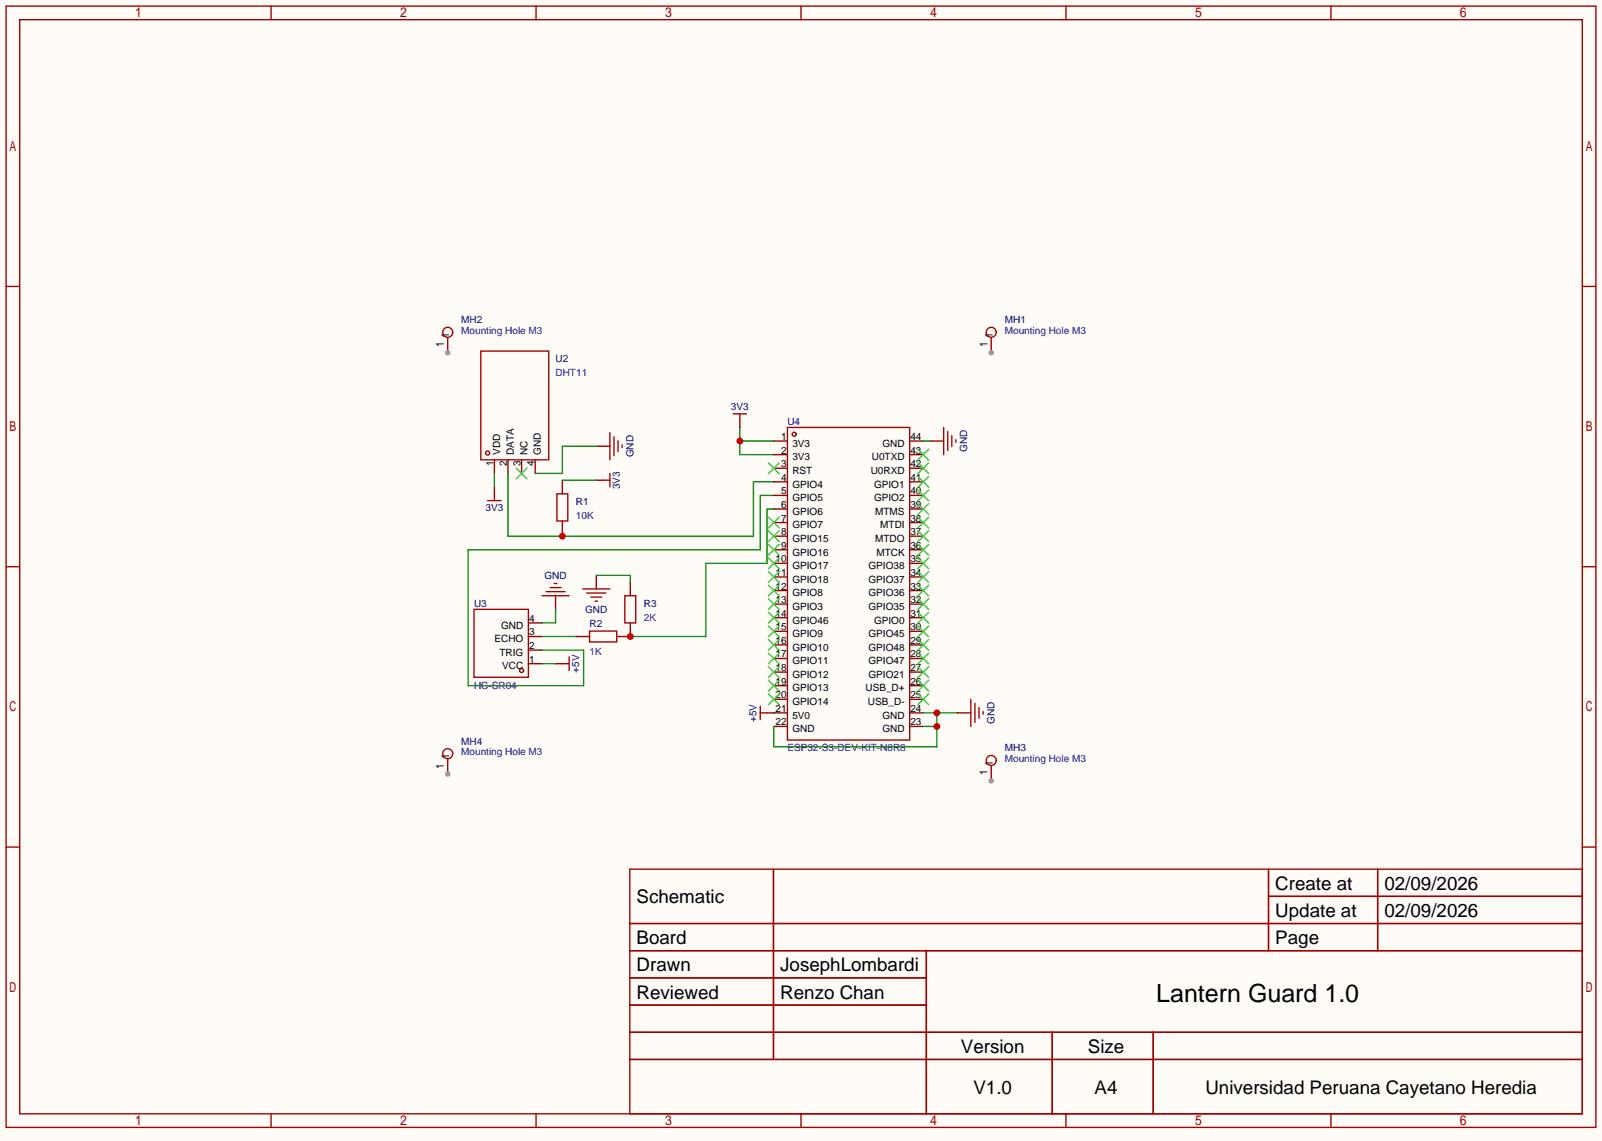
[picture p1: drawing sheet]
<svg xmlns="http://www.w3.org/2000/svg" width="299mm" height="213mm" viewBox="0 0 299 213" stroke-linecap="round" stroke-linejoin="round" font-family="sans-serif">
<path d="M0 0h299.5v213.2h-299.5z" fill="#fffcf7"/>
<g fill="none" stroke="#a10000" stroke-width=".25">
<path d="M1.1 1.1h297.2v209.6h-297.2zM3.7 3.7h292.1v204.5h-292.1zM50.7 1.1v2.6M100.2 1.1v2.6M149.7 1.1v2.6M199.3 1.1v2.6M248.8 1.1v2.6M1.1 53.5h2.6M295.8 53.5h2.5M89.9 65.6h12.7v20.3h-12.7zM104.1 92.3h2v5.1h-2zM1.1 105.9h2.6"/>
<path d="M88.6 113.9h10.2v12.7h-10.2zM295.8 105.9h2.5M1.1 158.3h2.6M295.8 158.3h2.5M117.7 162.4h178.1v45.8h-178.1zM117.7 172.6h178.1M117.7 177.7h178.1M144.6 162.4v35.6M173.2 177.7v30.5M237.1 162.4v15.3M237.1 167.5h58.7M257.5 162.4v15.3"/>
<path d="M117.7 182.8h55.5M117.7 192.9h178.1M117.7 187.8h55.5M117.7 198h178.1M196.7 192.9v15.3M215.6 192.9v15.3M50.7 208.2v2.5M100.2 208.2v2.5M149.7 208.2v2.5M199.3 208.2v2.5M248.8 208.2v2.5"/>
<circle cx="91.2" cy="84.7" r=".38"/>
<circle cx="97.5" cy="125.3" r=".38"/>
</g>
<path d="M92.4 85.9v2.6M95 85.9v2.6M97.5 85.9v2.6M100 85.9v2.6M105.1 89.7v2.6M105.1 97.4v2.5M98.8 119h2.5M98.8 116.4h2.5M98.8 124h2.5M98.8 121.5h2.5" fill="none" stroke="#870000" stroke-width=".25"/>
<path d="M96.5 87.5l2 2M98.5 87.5l-2 2" fill="none" stroke="#3c3" stroke-width=".25"/>
<path d="M95 88.5v11.7h45.8v-10.2h3.9M105.1 99.9v.3" fill="none" stroke="#008700" stroke-width=".25"/>
<circle cx="105.1" cy="100.2" r=".64" fill="#c00"/>
<path d="M92.4 88.5v2.5M105.1 89.7h6.4M111.5 83.4h-6.4v5.1h-5.1M144.7 92.6h-2.6v10.1h-54.6v25.4h21.6v-6.6h-7.8M144.7 95.1h-1.3v10.2h-11.4v13.7h-14.2M101.3 119h6.4M103.8 113.9v2.5h-2.5M111.5 107.5h6.3v1.3M101.3 124h2.5" fill="none" stroke="#008700" stroke-width=".25"/>
<path d="M92.4 91v1.3M111.5 83.4h2.5M111.5 89.7h1.2M103.8 111.3v2.6M107.7 119h2.5M111.5 107.5v2.6M117.8 116.4v2.6h-2.5M117.8 108.8v2.5M103.8 124h1.3" fill="none" stroke="#870000" stroke-width=".25"/>
<g fill="none" stroke="#a10000" stroke-width=".25">
<path d="M91.1 93.6h2.6M92.4 92.3v1.3M112.7 89.7h1.3M114 80.9v5M114 88.5v2.5M114.8 81.6v3.6M115.5 82.4v2M116.3 83.1v.5M101.3 111.3h5.1M102.1 110.6h3.5M102.8 109.8h2.1M103.6 109h.5"/>
<path d="M108.9 110.1h5.1M109.7 110.8h3.5M110.2 117.9h5.1v2.1h-5.1zM110.5 111.6h2M111.2 112.3h.5M116.8 111.3h2v5.1h-2zM105.1 124h1.3M106.4 122.8v2.5"/>
</g>
<circle cx="117.8" cy="119" r=".64" fill="#c00"/>
<path d="M138.3 79.9v5.1h6.4M138.3 82.4h6.4" fill="none" stroke="#008700" stroke-width=".25"/>
<circle cx="138.3" cy="82.4" r=".63" fill="#c00"/>
<g fill="none" stroke="#870000" stroke-width=".25">
<path d="M138.3 78.6v1.3M144.7 82.4h2.5M144.7 85h2.5M144.7 87.5h2.5M144.7 90h2.5M144.7 92.6h2.5M144.7 95.1h2.5M144.7 97.7h2.5M170.1 82.4h2.5M170.1 85h2.5M170.1 87.5h2.5M170.1 90h2.5"/>
<path d="M170.1 92.6h2.5M170.1 95.1h2.5M170.1 97.7h2.5M173.9 82.4h2.5M144.7 100.2h2.5M144.7 102.7h2.5M144.7 105.3h2.5M144.7 107.8h2.5M144.7 110.4h2.5M144.7 112.9h2.5M144.7 115.4h2.5M144.7 118h2.5"/>
<path d="M170.1 100.2h2.5M170.1 102.7h2.5M170.1 105.3h2.5M170.1 107.8h2.5M170.1 110.4h2.5M170.1 112.9h2.5M170.1 115.4h2.5M170.1 118h2.5M143.4 133.2h3.8M144.7 120.5h2.5M144.7 123.1h2.5M144.7 125.6h2.5"/>
<path d="M144.7 128.1h2.5M144.7 130.7h2.5M144.7 135.8h2.5M170.1 120.5h2.5M170.1 123.1h2.5M170.1 125.6h2.5M170.1 128.1h2.5M170.1 130.7h2.5M170.1 133.2h2.5M170.1 135.8h2.5"/>
</g>
<g fill="none" stroke="#a10000" stroke-width=".25">
<path d="M137 77.3h2.6M138.3 77.3v1.3M147.2 79.9h22.9v58.4h-22.9zM176.4 79.9v5.1M177.2 80.6v3.6M177.9 81.4v2M178.7 82.2v.5M142.1 132v2.5M142.1 133.2h1.3"/>
<circle cx="148.5" cy="81.2" r=".38"/>
</g>
<g fill="none" stroke="#3c3" stroke-width=".25">
<path d="M143.6 86.5l2.1 2M143.6 96.6l2.1 2.1M143.6 99.2l2.1 2M145.7 86.5l-2.1 2M145.7 96.6l-2.1 2.1M145.7 99.2l-2.1 2M171.6 99.2l2 2M171.6 96.6l2 2.1M171.6 94.1l2 2M171.6 91.6l2 2M171.6 89l2 2.1M171.6 86.5l2 2"/>
<path d="M171.6 83.9l2 2.1M173.6 83.9l-2 2.1M173.6 86.5l-2 2M173.6 89l-2 2.1M173.6 94.1l-2 2M173.6 96.6l-2 2.1M173.6 99.2l-2 2M173.6 91.6l-2 2M143.6 101.7l2.1 2.1M143.6 104.3l2.1 2M143.6 106.8l2.1 2M143.6 109.3l2.1 2.1"/>
<path d="M143.6 111.9l2.1 2M143.6 114.4l2.1 2.1M143.6 117l2.1 2M143.6 119.5l2.1 2M145.7 101.7l-2.1 2.1M145.7 104.3l-2.1 2M145.7 106.8l-2.1 2M145.7 109.3l-2.1 2.1M145.7 111.9l-2.1 2M145.7 114.4l-2.1 2.1M145.7 117l-2.1 2M145.7 119.5l-2.1 2"/>
<path d="M171.6 119.5l2 2M171.6 117l2 2M171.6 114.4l2 2.1M171.6 111.9l2 2M171.6 109.3l2 2.1M171.6 106.8l2 2M171.6 104.3l2 2M171.6 101.7l2 2.1M173.6 101.7l-2 2.1M173.6 119.5l-2 2M173.6 117l-2 2M173.6 114.4l-2 2.1"/>
<path d="M173.6 111.9l-2 2M173.6 109.3l-2 2.1M173.6 106.8l-2 2M173.6 104.3l-2 2M143.6 122l2.1 2.1M143.6 124.6l2.1 2M143.6 127.1l2.1 2.1M143.6 129.7l2.1 2M145.7 122l-2.1 2.1M145.7 124.6l-2.1 2M145.7 127.1l-2.1 2.1M145.7 129.7l-2.1 2"/>
<path d="M171.6 129.7l2 2M171.6 127.1l2 2.1M171.6 124.6l2 2M171.6 122l2 2.1M173.6 129.7l-2 2M173.6 127.1l-2 2.1M173.6 124.6l-2 2M173.6 122l-2 2.1"/>
</g>
<path d="M172.6 82.4h1.3M144.7 133.2h.1M172.6 133.2h6.3M172.6 135.8h2.5M175.1 133.2v6.4h-30.4v-3.8" fill="none" stroke="#008700" stroke-width=".25"/>
<g fill="#c00">
<circle cx="175.1" cy="133.2" r=".63"/>
<circle cx="175.1" cy="135.8" r=".63"/>
</g>
<path d="M185.3 63.1v2.8M178.9 133.2h2.6" fill="none" stroke="#870000" stroke-width=".25"/>
<path d="M181.5 130.7v5.1M182.2 131.4v3.6M183 132.2v2M183.8 133v.5" fill="none" stroke="#a10000" stroke-width=".25"/>
<circle cx="185.3" cy="65.9" r=".51" fill="#999"/>
<circle cx="185.3" cy="62.1" r=".93" fill="none" stroke="#a10000" stroke-width=".25"/>
<path d="M83.7 63.1v2.8" fill="none" stroke="#870000" stroke-width=".25"/>
<circle cx="83.7" cy="65.9" r=".51" fill="#999"/>
<circle cx="83.7" cy="62.1" r=".93" fill="none" stroke="#a10000" stroke-width=".25"/>
<path d="M185.3 143.1v2.8" fill="none" stroke="#870000" stroke-width=".25"/>
<circle cx="185.3" cy="145.9" r=".51" fill="#999"/>
<circle cx="185.3" cy="142.1" r=".93" fill="none" stroke="#a10000" stroke-width=".25"/>
<path d="M83.7 141.9v2.8" fill="none" stroke="#870000" stroke-width=".25"/>
<circle cx="83.7" cy="144.7" r=".51" fill="#999"/>
<circle cx="83.7" cy="140.8" r=".93" fill="none" stroke="#a10000" stroke-width=".25"/>
<text font-size="4.7" x="216.1" y="187.2">Lantern Guard 1.0</text>
<g font-size="3.5">
<text x="238.4" y="166.3">Create at</text>
<text x="258.8" y="166.3">02/09/2026</text>
<text x="119" y="168.8">Schematic</text>
<text x="238.4" y="171.4">Update at</text>
<text x="258.8" y="171.4">02/09/2026</text>
<text x="119" y="176.5">Board</text>
<text x="238.4" y="176.5">Page</text>
<text x="119" y="181.5">Drawn</text>
<text x="145.9" y="181.5">JosephLombardi</text>
<text x="119" y="186.6">Reviewed</text>
<text x="145.9" y="186.6">Renzo Chan</text>
<text x="179.6" y="196.8">Version</text>
<text x="203.4" y="196.8">Size</text>
<text x="182" y="204.4">V1.0</text>
<text x="204.6" y="204.4">A4</text>
<text x="225.3" y="204.4">Universidad Peruana Cayetano Heredia</text>
</g>
<g font-size="1.9" fill="#000080">
<text x="86.2" y="60.4">MH2</text>
<text x="187.8" y="60.4">MH1</text>
<text x="103.9" y="67.7">U2</text>
<text x="136.6" y="76.7">3V3</text>
<text x="147.2" y="79.5">U4</text>
<text x="118.4" y="85.5" transform="rotate(-90 118.4 85.5)">GND</text>
<text x="180.8" y="84.5" transform="rotate(-90 180.8 84.5)">GND</text>
<text x="90.8" y="95.4">3V3</text>
<text x="107.7" y="94.4">R1</text>
<text x="115.9" y="91.4" transform="rotate(-90 115.9 91.4)">3V3</text>
<text x="88.6" y="113.4">U3</text>
<text x="101.8" y="108.1">GND</text>
<text x="120.4" y="113.4">R3</text>
<text x="109.4" y="114.5">GND</text>
<text x="110.2" y="117.3">R2</text>
<text x="108.3" y="125.7" transform="rotate(-90 108.3 125.7)">+5V</text>
<text x="141.4" y="134.9" transform="rotate(-90 141.4 134.9)">+5V</text>
<text x="185.9" y="135.3" transform="rotate(-90 185.9 135.3)">GND</text>
<text x="86.2" y="139.1">MH4</text>
<text x="187.8" y="140.4">MH3</text>
</g>
<g font-size="1.9" fill="#00f">
<text x="86.2" y="62.4">Mounting Hole M3</text>
<text x="187.8" y="62.4">Mounting Hole M3</text>
<text x="103.9" y="70.3">DHT11</text>
<text x="107.7" y="96.9">10K</text>
<text x="120.4" y="116">2K</text>
<text x="110.2" y="122.3">1K</text>
<text x="88.6" y="128.7">HC-SR04</text>
<text x="86.2" y="141.2">Mounting Hole M3</text>
<text x="147.2" y="140.4">ESP32-S3-DEV-KIT-N8R8</text>
<text x="187.8" y="142.5">Mounting Hole M3</text>
</g>
<g font-size="1.9">
<text x="146" y="82.2">1</text>
<text x="148.1" y="83.5">3V3</text>
<text x="165" y="83.5">GND</text>
<text x="170.2" y="82.2">44</text>
<text x="92.2" y="87.1" transform="rotate(-90 92.2 87.1)">1</text>
<text x="93.5" y="85" transform="rotate(-90 93.5 85)">VDD</text>
<text x="94.8" y="87.1" transform="rotate(-90 94.8 87.1)">2</text>
<text x="96" y="85" transform="rotate(-90 96 85)">DATA</text>
<text x="97.3" y="87.1" transform="rotate(-90 97.3 87.1)">3</text>
<text x="98.6" y="85" transform="rotate(-90 98.6 85)">NC</text>
<text x="99.9" y="87.1" transform="rotate(-90 99.9 87.1)">4</text>
<text x="101.1" y="85" transform="rotate(-90 101.1 85)">GND</text>
<text x="146" y="84.8">2</text>
<text x="146" y="87.3">3</text>
<text x="146" y="89.9">4</text>
<text x="148.1" y="86">3V3</text>
<text x="148.1" y="88.6">RST</text>
<text x="162.8" y="88.6">U0RXD</text>
<text x="163" y="86">U0TXD</text>
<text x="170.2" y="89.9">41</text>
<text x="170.2" y="87.3">42</text>
<text x="170.2" y="84.8">43</text>
<text x="146" y="92.4">5</text>
<text x="146" y="94.9">6</text>
<text x="148.1" y="91.1">GPIO4</text>
<text x="148.1" y="93.7">GPIO5</text>
<text x="163.4" y="93.7">GPIO2</text>
<text x="163.4" y="91.1">GPIO1</text>
<text x="170.2" y="94.9">39</text>
<text x="170.2" y="92.4">40</text>
<text x="146" y="97.5">7</text>
<text x="146" y="100">8</text>
<text x="148.1" y="96.2">GPIO6</text>
<text x="148.1" y="98.7">GPIO7</text>
<text x="148.1" y="101.3">GPIO15</text>
<text x="163.6" y="101.3">MTDO</text>
<text x="163.6" y="96.2">MTMS</text>
<text x="164.5" y="98.7">MTDI</text>
<text x="170.2" y="100">37</text>
<text x="170.2" y="97.5">38</text>
<text x="145" y="105.1">10</text>
<text x="145" y="107.6">11</text>
<text x="146" y="102.6">9</text>
<text x="148.1" y="103.8">GPIO16</text>
<text x="148.1" y="106.4">GPIO17</text>
<text x="162.4" y="106.4">GPIO38</text>
<text x="163.8" y="103.8">MTCK</text>
<text x="170.2" y="107.6">34</text>
<text x="170.2" y="105.1">35</text>
<text x="170.2" y="102.6">36</text>
<text x="145" y="110.2">12</text>
<text x="145" y="112.7">13</text>
<text x="148.1" y="108.9">GPIO18</text>
<text x="148.1" y="111.4">GPIO8</text>
<text x="148.1" y="114">GPIO3</text>
<text x="162.4" y="114">GPIO35</text>
<text x="162.4" y="111.4">GPIO36</text>
<text x="162.4" y="108.9">GPIO37</text>
<text x="170.2" y="112.7">32</text>
<text x="170.2" y="110.2">33</text>
<text x="93.7" y="117.5">GND</text>
<text x="98.9" y="118.8">3</text>
<text x="98.9" y="116.2">4</text>
<text x="145" y="115.3">14</text>
<text x="145" y="117.8">15</text>
<text x="148.1" y="116.5">GPIO46</text>
<text x="148.1" y="119.1">GPIO9</text>
<text x="162.4" y="119.1">GPIO45</text>
<text x="163.4" y="116.5">GPIO0</text>
<text x="170.2" y="117.8">30</text>
<text x="170.2" y="115.3">31</text>
<text x="92.4" y="120">ECHO</text>
<text x="93.4" y="122.6">TRIG</text>
<text x="93.9" y="125.1">VCC</text>
<text x="98.9" y="123.8">1</text>
<text x="98.9" y="121.3">2</text>
<text x="145" y="120.3">16</text>
<text x="145" y="122.9">17</text>
<text x="145" y="125.4">18</text>
<text x="148.1" y="121.6">GPIO10</text>
<text x="148.1" y="124.1">GPIO11</text>
<text x="162.4" y="124.1">GPIO47</text>
<text x="162.4" y="121.6">GPIO48</text>
<text x="170.2" y="125.4">27</text>
<text x="170.2" y="122.9">28</text>
<text x="170.2" y="120.3">29</text>
<text x="145" y="128">19</text>
<text x="145" y="130.5">20</text>
<text x="148.1" y="126.7">GPIO12</text>
<text x="148.1" y="129.2">GPIO13</text>
<text x="148.1" y="131.8">GPIO14</text>
<text x="161.8" y="129.2">USB_D+</text>
<text x="162.3" y="131.8">USB_D-</text>
<text x="162.4" y="126.7">GPIO21</text>
<text x="170.2" y="130.5">25</text>
<text x="170.2" y="128">26</text>
<text x="145" y="133">21</text>
<text x="145" y="135.6">22</text>
<text x="148.1" y="134.3">5V0</text>
<text x="148.1" y="136.8">GND</text>
<text x="165" y="136.8">GND</text>
<text x="165" y="134.3">GND</text>
<text x="170.2" y="135.6">23</text>
<text x="170.2" y="133">24</text>
</g>
</svg>
